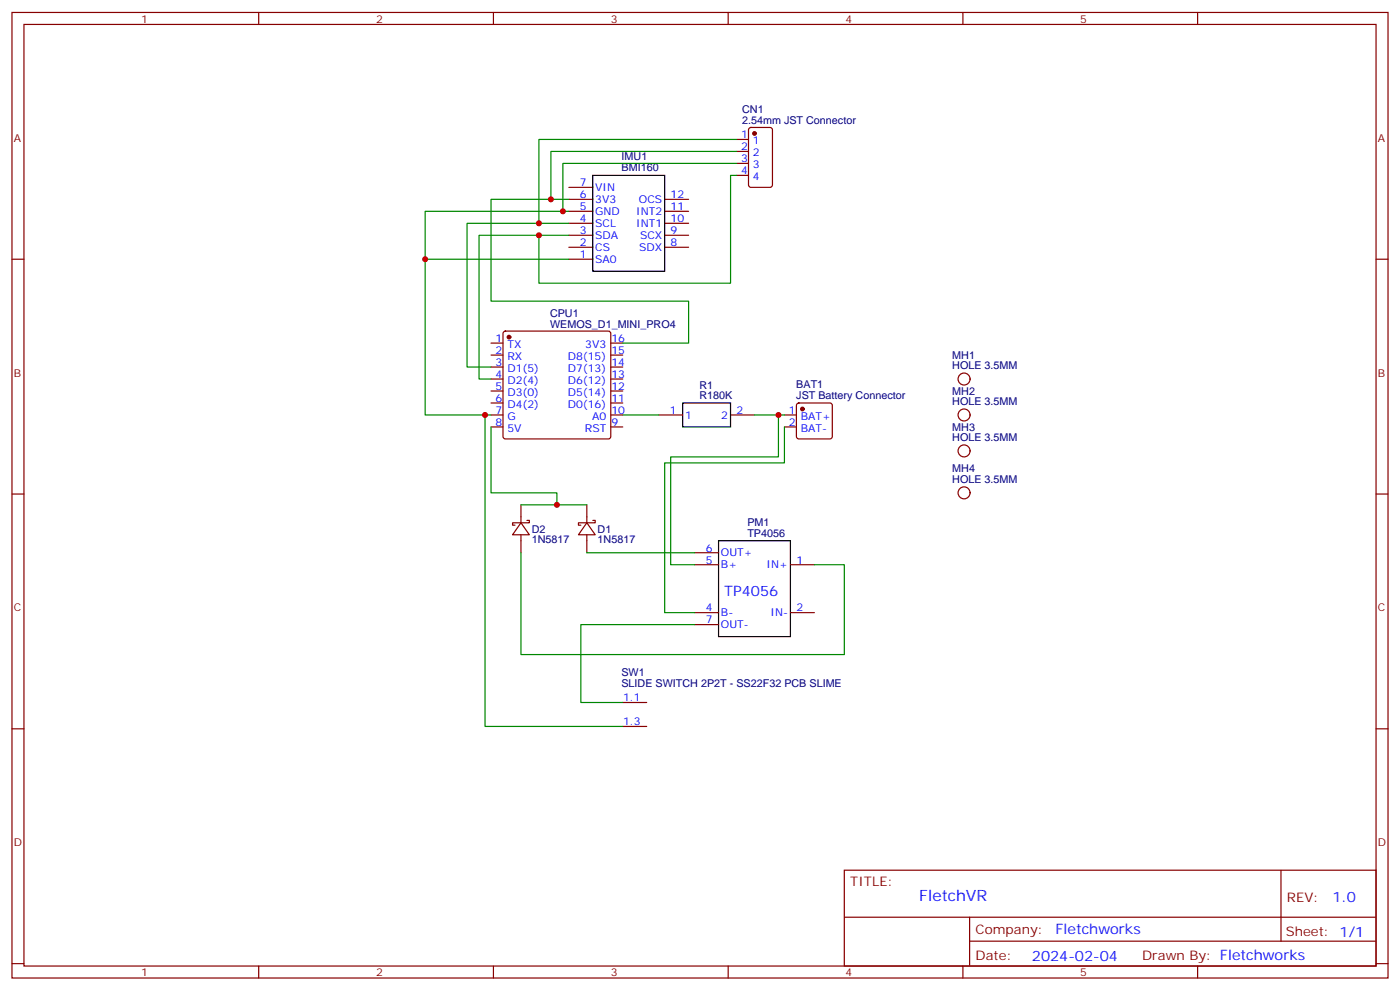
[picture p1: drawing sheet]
<svg xmlns="http://www.w3.org/2000/svg" width="412mm" height="292mm" viewBox="0 0 412 292" stroke-linecap="round" stroke-linejoin="round" font-family="sans-serif">
<g fill="none" stroke="#870000" stroke-width=".35">
<path d="M3.5 3.7h405.4v284.3h-405.4zM7.1 7.2h398.2v277.3h-398.2zM76.2 3.7v3.5M145.3 3.7v3.5M214.5 3.7v3.5M283.6 3.7v3.5M352.8 3.7v3.5M220.7 37.7l.5-.2h5.6l.7 .5v16.5l-.4 .6-5.9 .1-.7-.5v-16.5zM167.6 58.7h7M167.6 55.2h7M195.8 58.7h7M217 41.1h3.5"/>
<path d="M217 44.6h3.5M217 48.1h3.5M217 51.6h3.5M3.5 76.3h3.6M167.6 76.3h7M167.6 72.8h7M167.6 69.3h7M167.6 65.8h7M167.6 62.2h7M195.8 72.8h7M195.8 69.3h7M195.8 65.8h7"/>
<path d="M195.8 62.2h7M405.3 76.3h3.6M148.4 97.7l.5-.2h30.3l.5 .2 .2 .5v30.4l-.2 .5-.5 .2h-30.3l-.5-.3-.2-.4v-30.4zM144.6 101h3.6M144.6 104.6h3.6M144.6 108.1h3.6M144.6 111.6h3.6M144.6 115.1h3.6M144.6 118.7h3.6M179.9 101h3.5M179.9 104.6h3.5M179.9 108.1h3.5"/>
<path d="M179.9 111.6h3.5M179.9 115.1h3.5M179.9 118.7h3.5M234.8 118.9l.5-.2h9.2l.5 .2 .2 .5v9.2l-.3 .5-.4 .2h-9.2l-.5-.3-.2-.4v-9.2zM144.6 122.2h3.6M144.6 125.7h3.6M179.9 122.2h3.5M179.9 125.7h3.5M194 122.2h7.1M215.2 122.2h7M231.1 122.2h3.5M231.1 125.7h3.5"/>
<path d="M3.5 145.5h3.6M153.5 154l2.4 3.5h-4.9zM153.5 148.7v5.3M153.5 157.5v5.3M155.2 153.2h.7v.8h-4.9v.7h.7M172.9 154l2.4 3.5h-4.9zM172.9 148.7v5.3M172.9 157.5v5.3M174.6 153.2h.7v.8h-4.9v.7h.7M405.3 145.5h3.6M204.6 166.3h7.1M204.6 162.8h7.1"/>
<path d="M232.8 166.3h7.1M204.6 180.4h7.1M204.6 183.9h7.1M232.8 180.4h7.1M3.5 214.6h3.6M183.4 206.9h7.1M183.4 213.9h7.1M405.3 214.6h3.6M248.7 256.3h156.6v28.2h-156.6zM377.3 256.3v20.9M248.7 270.1h156.5M285.6 277.2h119.6"/>
<path d="M285.6 270.1v14.1M3.5 283.8h3.6M76.2 284.5v3.5M145.3 284.5v3.5M214.5 284.5v3.5M283.6 284.5v3.5M352.8 284.5v3.5M405.3 283.8h3.6"/>
<circle cx="284" cy="111.6" r="1.76"/>
<circle cx="284" cy="132.8" r="1.76"/>
<circle cx="284" cy="122.2" r="1.76"/>
<circle cx="284" cy="145.1" r="1.76"/>
</g>
<g fill="#870000" stroke="#870000" stroke-width=".35">
<circle cx="149.9" cy="99.3" r=".53"/>
<circle cx="236.4" cy="120.4" r=".53"/>
<circle cx="222.2" cy="39.3" r=".53"/>
</g>
<path d="M174.6 51.6h21.2v28.3h-21.2zM201.1 118.7h14.1v7h-14.1zM211.7 159.2h21.1v28.3h-21.1z" fill="none" stroke="#000" stroke-width=".35"/>
<g fill="none" stroke="#008700" stroke-width=".35">
<path d="M167.6 58.7h-23v30h58.2v12.3h-19.4M217 41.1h-58.3v24.7M217 51.6h-1.8v31.8h-56.5v-14.1M217 44.6h-54.7v14.1M217 48.1h-51.2v14.1M125.2 76.3h42.4M167.6 65.8h-30v42.3h7M167.6 69.3h-26.5v42.3h3.5M167.6 62.2h-42.4v60h17.7M144.6 125.7v19.4h19.4v3.6M144.6 122.2h-1.7v91.7h40.5M183.4 122.2h10.6"/>
<path d="M222.2 122.2h8.9M229.3 122.2v12.3h-31.7v31.8h7M231.1 125.7v10.6h-35.3v44.1h8.8M153.5 148.7h19.4M153.5 162.8v30h95.2v-26.5h-8.8M172.9 162.8h31.7M204.6 183.9h-33.5v23h12.3"/>
</g>
<g fill="#c00">
<circle cx="229.3" cy="122.2" r=".88"/>
<circle cx="164" cy="148.7" r=".88"/>
<circle cx="142.9" cy="122.2" r=".88"/>
<circle cx="125.2" cy="76.3" r=".88"/>
<circle cx="158.8" cy="65.8" r=".88"/>
<circle cx="158.8" cy="69.3" r=".88"/>
<circle cx="162.3" cy="58.7" r=".88"/>
<circle cx="165.8" cy="62.2" r=".88"/>
</g>
<text font-size="4.6" fill="#00f" x="270.8" y="265.3">FletchVR</text>
<g font-size="4.2" fill="#00f">
<text x="213.3" y="175.4">TP4056</text>
<text x="392.5" y="265.5">1.0</text>
<text x="310.9" y="275.1">Fletchworks</text>
<text x="304" y="282.9">2024-02-04</text>
</g>
<g font-size="3.9" fill="#800">
<text x="250.5" y="260.8">TITLE:</text>
<text x="379.1" y="265.5">REV:</text>
<text x="287.4" y="275">Company:</text>
<text x="378.7" y="275.7">Sheet: 1/1</text>
<text x="287.4" y="282.7">Date:</text>
<text x="336.4" y="282.8">Drawn By: Fletchworks</text>
</g>
<g font-size="3.2" fill="#800">
<text x="41.6" y="6.7">1</text>
<text x="110.8" y="6.7">2</text>
<text x="179.9" y="6.7">3</text>
<text x="249.1" y="6.7">4</text>
<text x="318.2" y="6.7">5</text>
<text x="4.1" y="41.8">A</text>
<text x="405.9" y="41.8">A</text>
<text x="4.1" y="110.9">B</text>
<text x="405.9" y="110.9">B</text>
<text x="4.1" y="180.1">C</text>
<text x="405.9" y="180.1">C</text>
<text x="4.1" y="249.2">D</text>
<text x="405.9" y="249.2">D</text>
<text x="41.6" y="287.5">1</text>
<text x="110.8" y="287.5">2</text>
<text x="179.9" y="287.5">3</text>
<text x="249.1" y="287.5">4</text>
<text x="318.2" y="287.5">5</text>
</g>
<g font-size="3.2" fill="#000080">
<text x="218.6" y="33.4">CN1</text>
<text x="218.6" y="36.4">2.54mm JST Connector</text>
<text x="183.1" y="47.2">IMU1</text>
<text x="183.1" y="50.4">BMI160</text>
<text x="162" y="93.3">CPU1</text>
<text x="162" y="96.4">WEMOS_D1_MINI_PRO4</text>
<text x="280.5" y="105.6">MH1</text>
<text x="280.5" y="108.8">HOLE 3.5MM</text>
<text x="206" y="117.6">R180K</text>
<text x="206" y="114.5">R1</text>
<text x="234.6" y="117.4">JST Battery Connector</text>
<text x="234.6" y="114.4">BAT1</text>
<text x="280.5" y="119.4">HOLE 3.5MM</text>
<text x="280.5" y="116.2">MH2</text>
<text x="280.5" y="130">HOLE 3.5MM</text>
<text x="280.5" y="126.8">MH3</text>
<text x="280.5" y="142.3">HOLE 3.5MM</text>
<text x="280.5" y="139.1">MH4</text>
<text x="220.1" y="154.9">PM1</text>
<text x="156.6" y="160">1N5817</text>
<text x="156.6" y="156.9">D2</text>
<text x="176" y="160">1N5817</text>
<text x="176" y="156.9">D1</text>
<text x="220.1" y="158.1">TP4056</text>
<text x="183.1" y="202.2">SLIDE SWITCH 2P2T - SS22F32 PCB SLIME</text>
<text x="183.1" y="199.2">SW1</text>
</g>
<g font-size="3.2" fill="#00f">
<text x="218.3" y="40.7">1</text>
<text x="218.3" y="44.2">2</text>
<text x="218.3" y="47.8">3</text>
<text x="221.8" y="42.5">1</text>
<text x="221.8" y="46">2</text>
<text x="218.3" y="51.3">4</text>
<text x="221.8" y="49.5">3</text>
<text x="221.8" y="53.1">4</text>
<text x="170.8" y="58.3">6</text>
<text x="170.8" y="54.8">7</text>
<text x="175.3" y="59.8">3V3</text>
<text x="175.3" y="56.2">VIN</text>
<text x="188.2" y="59.8">OCS</text>
<text x="197.6" y="58.3">12</text>
<text x="170.8" y="65.4">4</text>
<text x="170.8" y="61.9">5</text>
<text x="175.3" y="63.3">GND</text>
<text x="187.4" y="63.3">INT2</text>
<text x="197.6" y="65.4">10</text>
<text x="197.6" y="61.9">11</text>
<text x="170.8" y="68.9">3</text>
<text x="175.3" y="70.3">SDA</text>
<text x="175.3" y="66.8">SCL</text>
<text x="187.4" y="66.8">INT1</text>
<text x="188.5" y="70.3">SCX</text>
<text x="197.6" y="68.9">9</text>
<text x="170.8" y="76">1</text>
<text x="170.8" y="72.5">2</text>
<text x="175.3" y="77.4">SA0</text>
<text x="175.3" y="73.9">CS</text>
<text x="188.3" y="73.9">SDX</text>
<text x="197.6" y="72.5">8</text>
<text x="146" y="100.7">1</text>
<text x="180.1" y="100.7">16</text>
<text x="146" y="104.2">2</text>
<text x="146" y="107.7">3</text>
<text x="149.5" y="102.4">TX</text>
<text x="149.5" y="106">RX</text>
<text x="167.2" y="106">D8(15)</text>
<text x="172.4" y="102.4">3V3</text>
<text x="180.1" y="107.7">14</text>
<text x="180.1" y="104.2">15</text>
<text x="146" y="111.3">4</text>
<text x="149.5" y="109.5">D1(5)</text>
<text x="149.5" y="113">D2(4)</text>
<text x="167.2" y="113">D6(12)</text>
<text x="167.2" y="109.5">D7(13)</text>
<text x="180.1" y="111.3">13</text>
<text x="146" y="114.8">5</text>
<text x="146" y="118.3">6</text>
<text x="149.5" y="116.6">D3(0)</text>
<text x="167.2" y="116.6">D5(14)</text>
<text x="180.1" y="118.3">11</text>
<text x="180.1" y="114.8">12</text>
<text x="146" y="121.8">7</text>
<text x="146" y="125.4">8</text>
<text x="149.5" y="120.1">D4(2)</text>
<text x="149.5" y="123.6">G</text>
<text x="167.2" y="120.1">D0(16)</text>
<text x="174.4" y="123.6">A0</text>
<text x="180.1" y="125.4">9</text>
<text x="180.1" y="121.8">10</text>
<text x="197.3" y="121.8">1</text>
<text x="201.8" y="123.3">1</text>
<text x="212.5" y="123.3">2</text>
<text x="217" y="121.8">2</text>
<text x="232.4" y="121.8">1</text>
<text x="232.4" y="125.4">2</text>
<text x="235.9" y="123.6">BAT+</text>
<text x="149.5" y="127.1">5V</text>
<text x="172.3" y="127.1">RST</text>
<text x="235.9" y="127.1">BAT-</text>
<text x="207.9" y="165.9">5</text>
<text x="207.9" y="162.4">6</text>
<text x="212.4" y="167.4">B+</text>
<text x="212.4" y="163.8">OUT+</text>
<text x="225.8" y="167.4">IN+</text>
<text x="234.6" y="165.9">1</text>
<text x="207.9" y="180.1">4</text>
<text x="207.9" y="183.6">7</text>
<text x="212.4" y="181.5">B-</text>
<text x="212.4" y="185">OUT-</text>
<text x="227" y="181.5">IN-</text>
<text x="234.6" y="180.1">2</text>
<text x="183.6" y="206.5">1.1</text>
<text x="183.6" y="213.6">1.3</text>
</g>
</svg>
